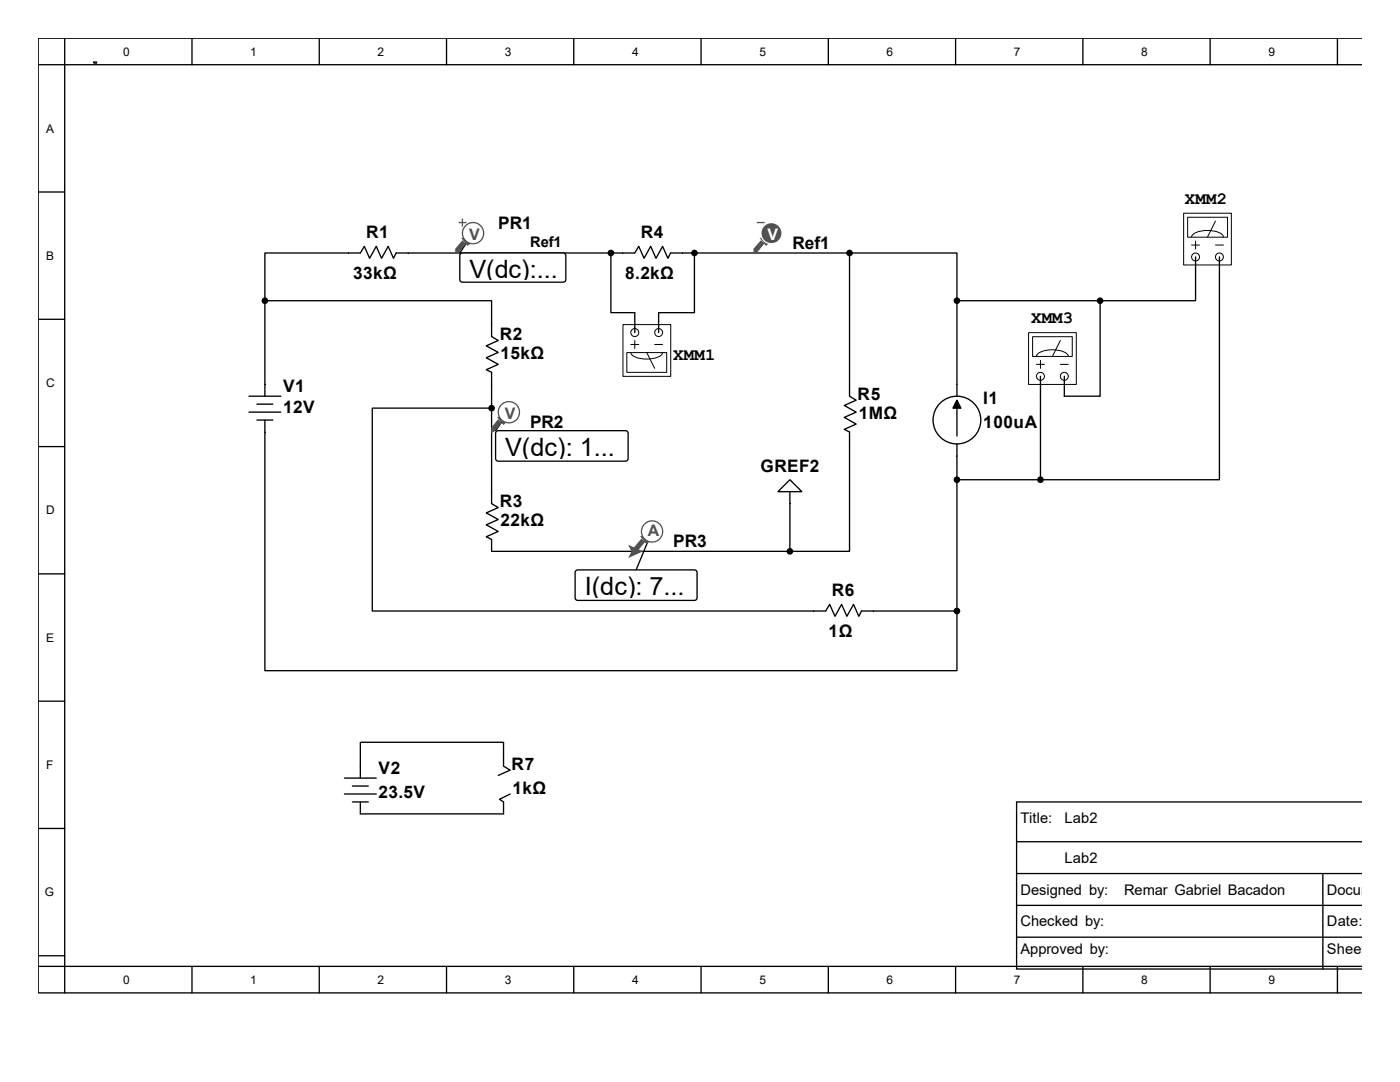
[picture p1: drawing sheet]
<svg xmlns="http://www.w3.org/2000/svg" width="279mm" height="216mm" viewBox="0 0 279 216" stroke-linecap="round" stroke-linejoin="round" font-family="sans-serif">
<g fill="none" stroke="#000" stroke-width=".26">
<path d="M7.6 12.9h264.2M12.9 7.6v190.5M38.3 7.6v5.3M63.7 7.6v5.3M89.1 7.6v5.3M114.5 7.6v5.3M139.9 7.6v5.3M165.3 7.6v5.3M190.7 7.6v5.3M216.1 7.6v5.3M241.5 7.6v5.3M266.9 7.6v5.3"/>
<path d="M271.8 7.6h-264.2v190.5h264.2M7.6 38.3h5.3M69.5 50.5h2.4l.8-1.3 1.1 2.3 1.3-2.3 1 2.3 1.4-2.3 1 2.3 .6-1h2.3M124.3 50.5h2.4l.8-1.3 1 2.3 1.4-2.3 1 2.3 1.3-2.3 1.1 2.3 .5-1h2.4M7.6 63.7h5.3M49.7 79.1h6.3M52.9 76.7v2.4M98.1 64.8v2.4l1.3 .7-2.4 1.1 2.4 1.3-2.4 1.1 2.4 1.3-2.4 1.1 1.1 .5v2.4M169.5 76.7v2.4l1.4 .8-2.4 1 2.4 1.3-2.4 1.1 2.4 1.3-2.4 1.1 1 .5v2.4M191 76.7v2.4M7.6 89.1h5.3M49.7 82.2h6.3"/>
<path d="M51.3 80.6h3.2M51.3 83.8h3.2M52.9 83.8v2.4M98.1 98.1v2.4l1.3 .8-2.4 1 2.4 1.4-2.4 1 2.4 1.3-2.4 1.1 1.1 .5v2.4M157.6 95.7l2.4 2.4h-4.7zM157.6 98.1v2.4M191 81.4v5.6M191 88.6v2.4M7.6 114.5h5.3M7.6 139.9h5.3M162.4 121.9h2.4l.8-1.3 1 2.4 1.4-2.4 1 2.4 1.3-2.4 1.1 2.4 .5-1.1h2.4M7.6 165.3h5.3"/>
<path d="M7.6 190.7h5.3M7.6 192.8h264.2M38.3 192.8v5.3M63.7 192.8v5.3M89.1 192.8v5.3M114.5 192.8v5.3M139.9 192.8v5.3M165.3 192.8v5.3M190.7 192.8v5.3M216.1 192.8v5.3M241.5 192.8v5.3M266.9 192.8v5.3"/>
<circle cx="191" cy="83.8" r="4.8"/>
</g>
<path d="M191 79.9l.8 1.5h-1.6z" fill="#000" stroke="#000" stroke-width=".26"/>
<path d="M124.4 64.8h9.5v10.3h-9.5z" fill="#fff"/>
<path d="M124.3 64.8h9.6v10.3h-9.6z" fill="none" stroke="#000" stroke-width=".2"/>
<path d="M125.1 70.4h8v3.9h-8z" fill="#fff"/>
<path d="M125.1 70.4h8v3.9h-8zM129.1 70.3l1.6 3.2" fill="none" stroke="#000" stroke-width=".2"/>
<g fill="#fff" stroke="#000" stroke-width=".2">
<circle cx="126.7" cy="66.4" r=".79"/>
<circle cx="131.4" cy="66.4" r=".79"/>
</g>
<g fill="none" stroke="#000" stroke-width=".26">
<path d="M81.4 50.5h42.9M121.9 50.5v11.9h4.8v4M136.2 50.5h33.3v26.2M138.6 50.5v11.9h-7.2v4M52.9 86.2v47.6h138.1v-11.9h-16.7M169.5 88.6v21.4h-11.9v-9.5M68.7 155.3h6.4M68.7 158.4h6.4M70.3 156.8h3.2M99.4 154.7l2.4-1-1.3-.8v-4.8h-28.6v7.2M101.8 158.4l-2.1 1.1 .8 .5v2.4h-28.6v-2.4M70.3 160h3.2"/>
<path d="M202.9 168h68.9M202.9 174.3h68.9M264 174.3v19.1M271.8 160h-68.9v33.4h68.9M202.9 180.7h68.9M202.9 187h68.9"/>
</g>
<path d="M125.9 70.3a2.4 2.4 0 0 0 2.4 1.3h1.5a2.4 2.4 0 0 0 2.4-1.3M125.9 68.7h1.6M126.7 67.9v1.6M130.7 68.7h1.5" fill="none" stroke="#000" stroke-width=".2"/>
<g fill="#000" stroke="#000" stroke-width=".26">
<circle cx="121.9" cy="50.5" r=".53"/>
<circle cx="138.6" cy="50.5" r=".53"/>
<circle cx="169.5" cy="50.5" r=".53"/>
<circle cx="157.6" cy="110" r=".53"/>
<circle cx="191" cy="121.9" r=".53"/>
</g>
<path d="M236.3 42.6h9.4v10.3h-9.4z" fill="#fff"/>
<path d="M236.2 42.5h9.5v10.4h-9.5z" fill="none" stroke="#000" stroke-width=".2"/>
<path d="M237.1 43.4h7.9v3.9h-7.9z" fill="#fff"/>
<path d="M237 43.3h8v4h-8zM242.6 44.1l-1.6 3.2" fill="none" stroke="#000" stroke-width=".2"/>
<g fill="#fff" stroke="#000" stroke-width=".2">
<circle cx="238.6" cy="51.3" r=".79"/>
<circle cx="243.4" cy="51.3" r=".79"/>
</g>
<path d="M238.6 51.3v3.9M243.4 51.3v3.9M191 91v30.9" fill="none" stroke="#000" stroke-width=".26"/>
<path d="M237.8 47.3a2.4 2.4 0 0 1 2.5-1.3h1.4a2.4 2.4 0 0 1 2.5 1.3M237.8 48.9h1.6M238.6 48.1v1.6M242.6 48.9h1.6" fill="none" stroke="#000" stroke-width=".2"/>
<circle cx="191" cy="95.7" r=".53" fill="#000" stroke="#000" stroke-width=".26"/>
<path d="M205.3 66.4h9.5v10.3h-9.5z" fill="#fff"/>
<path d="M205.3 66.4h9.5v10.3h-9.5z" fill="none" stroke="#000" stroke-width=".2"/>
<path d="M206.1 67.2h7.9v3.9h-7.9z" fill="#fff"/>
<path d="M206.1 67.2h7.9v3.9h-7.9zM211.6 67.9l-1.6 3.2" fill="none" stroke="#000" stroke-width=".2"/>
<g fill="#fff" stroke="#000" stroke-width=".2">
<circle cx="207.6" cy="75.1" r=".79"/>
<circle cx="212.4" cy="75.1" r=".79"/>
</g>
<g fill="none" stroke="#000" stroke-width=".26">
<path d="M69.5 50.5h-16.6v9.5M169.5 50.5h21.5v9.5M238.6 55.2v4.8h-19M243.4 55.2v40.5h-35.8M52.9 60h45.2v4.8M52.9 60v16.7M98.1 76.7v21.4M191 60v16.7M191 60h28.6M207.6 75.1v20.6M219.6 60v19.1h-7.2v-4M98.1 81.4h-23.8v40.5h88.1"/>
<path d="M191 95.7h16.6M98.1 110h59.5"/>
</g>
<path d="M206.9 71.1a2.4 2.4 0 0 1 2.4-1.3h1.5a2.4 2.4 0 0 1 2.4 1.3M206.9 72.7h1.5M207.6 71.9v1.6M211.6 72.7h1.6" fill="none" stroke="#000" stroke-width=".2"/>
<g fill="#000" stroke="#000" stroke-width=".26">
<circle cx="52.9" cy="60" r=".53"/>
<circle cx="191" cy="60" r=".53"/>
<circle cx="219.6" cy="60" r=".53"/>
<circle cx="98.1" cy="81.4" r=".53"/>
<circle cx="207.6" cy="95.7" r=".53"/>
</g>
<path d="M151.8 48.1l.6 .5-1.4 1.6-.5 .3v-.8z" fill-rule="evenodd" fill="#505050"/>
<path d="M151.8 48.1l.6 .5-1.4 1.6-.5 .3v-.8z" fill="none" stroke="#505050" stroke-width=".25"/>
<path d="M151.8 47.6h.3l1.1 1-.3 .3z" fill-rule="evenodd" fill="#505050"/>
<path d="M151.8 47.6h.3l1.1 1-.3 .3z" fill="none" stroke="#505050" stroke-width=".25"/>
<circle cx="154" cy="46.5" r="2.12" fill="#505050"/>
<circle cx="154" cy="46.5" r="2.12" fill="none" stroke="#fff" stroke-width=".25"/>
<path d="M151 44.4h1.6" fill="none" stroke="#505050" stroke-width=".25"/>
<path d="M18.7 12.4h.6v.2h-.6zM18.8 12.5h.1M18.9 12.4v.1M19.1 12.5h.1" fill="none" stroke="#000" stroke-width=".2"/>
<path d="M92 50.6l20.4-.1 .3 .1 .2 .4v4.8l-.2 .4-.3 .1h-20.1l-.3-.1-.2-.4v-4.8z" fill-rule="evenodd" fill="#fff" stroke="#000" stroke-width=".26"/>
<path d="M94.4 46.5l-2.6 4" fill="none" stroke="#000" stroke-width=".26"/>
<path d="M92.3 48.1l.5 .5-1.3 1.6-.5 .3v-.8z" fill-rule="evenodd" fill="#505050"/>
<path d="M92.3 48.1l.5 .5-1.3 1.6-.5 .3v-.8z" fill="none" stroke="#505050" stroke-width=".25"/>
<path d="M92.3 47.6h.3l1 1-.3 .3z" fill-rule="evenodd" fill="#505050"/>
<path d="M92.3 47.6h.3l1 1-.3 .3z" fill="none" stroke="#505050" stroke-width=".25"/>
<circle cx="94.4" cy="46.5" r="2.11" fill="#fff"/>
<g fill="none" stroke="#505050" stroke-width=".25">
<path d="M91.5 44.4h1.6M92.3 43.6v1.6"/>
<circle cx="94.4" cy="46.5" r="2.11"/>
</g>
<path d="M115 113.8l23.6-.1 .3 .1 .2 .4v5.1l-.2 .4-.3 .1h-23.3l-.3-.1-.2-.4v-5.1z" fill-rule="evenodd" fill="#fff" stroke="#000" stroke-width=".26"/>
<path d="M130.1 106l-3.2 7.7" fill="none" stroke="#000" stroke-width=".26"/>
<path d="M125.6 109l2.4 1-2.4 1.1 .6-1.1z" fill-rule="evenodd" fill="#505050"/>
<path d="M125.6 109l2.4 1-2.4 1.1 .6-1.1z" fill="none" stroke="#505050" stroke-width=".25"/>
<path d="M128 107.7l.6 .5-1.4 1.6-.5 .2v-.8z" fill-rule="evenodd" fill="#505050"/>
<path d="M128 107.7l.6 .5-1.4 1.6-.5 .2v-.8z" fill="none" stroke="#505050" stroke-width=".25"/>
<path d="M128 107.1h.3l1 1.1-.2 .3z" fill-rule="evenodd" fill="#505050"/>
<path d="M128 107.1h.3l1 1.1-.2 .3z" fill="none" stroke="#505050" stroke-width=".25"/>
<circle cx="130.1" cy="106" r="2.11" fill="#fff"/>
<circle cx="130.1" cy="106" r="2.11" fill="none" stroke="#505050" stroke-width=".25"/>
<path d="M99.2 86l25.6-.1 .3 .1 .3 .5v5l-.3 .4-.3 .1h-25.4l-.2-.1-.3-.4v-5z" fill-rule="evenodd" fill="#fff" stroke="#000" stroke-width=".26"/>
<path d="M101.5 82.2l-2.6 3.7" fill="none" stroke="#000" stroke-width=".26"/>
<path d="M99.4 83.8l.6 .6-1.4 1.5-.5 .3v-.8z" fill-rule="evenodd" fill="#505050"/>
<path d="M99.4 83.8l.6 .6-1.4 1.5-.5 .3v-.8z" fill="none" stroke="#505050" stroke-width=".25"/>
<path d="M99.4 83.3h.3l1.1 1.1-.3 .2z" fill-rule="evenodd" fill="#505050"/>
<path d="M99.4 83.3h.3l1.1 1.1-.3 .2z" fill="none" stroke="#505050" stroke-width=".25"/>
<circle cx="101.6" cy="82.3" r="2.12" fill="#fff"/>
<circle cx="101.6" cy="82.3" r="2.12" fill="none" stroke="#505050" stroke-width=".25"/>
<g font-size="5">
<text x="93.7" y="55.5">V(dc):...</text>
<text x="100.8" y="91">V(dc): 1...</text>
<text x="116.7" y="118.7">I(dc): 7...</text>
</g>
<g font-size="3.4">
<text x="236.5" y="40.6">XMM2</text>
<text x="73.1" y="47.5">R1</text>
<text x="99.4" y="45.7">PR1</text>
<text x="127.9" y="47.5">R4</text>
<text x="158.2" y="49.7">Ref1</text>
<text x="70.5" y="55.7">33kΩ</text>
<text x="124.8" y="55.7">8.2kΩ</text>
<text x="205.8" y="64.5">XMM3</text>
<text x="99.7" y="67.9">R2</text>
<text x="99.9" y="71.6">15kΩ</text>
<text x="134.4" y="71.9">XMM1</text>
<text x="56.5" y="78.2">V1</text>
<text x="56.5" y="82.5">12V</text>
<text x="171.2" y="79.8">R5</text>
<text x="171.4" y="83.5">1MΩ</text>
<text x="196.2" y="80.6">I1</text>
<text x="105.8" y="85.4">PR2</text>
<text x="196.2" y="85.3">100uA</text>
<text x="151.8" y="94.1">GREF2</text>
<text x="99.7" y="101.2">R3</text>
<text x="99.9" y="104.9">22kΩ</text>
<text x="134.4" y="109.2">PR3</text>
<text x="166" y="119">R6</text>
<text x="165.4" y="127.2">1Ω</text>
<text x="75.6" y="154.4">V2</text>
<text x="102.1" y="153.6">R7</text>
<text x="75.6" y="159.2">23.5V</text>
<text x="102.3" y="158.4">1kΩ</text>
</g>
<g font-size="3.2" fill="#505050">
<text x="93.6" y="47.8">V</text>
<text x="100.8" y="83.6">V</text>
<text x="129.3" y="107">A</text>
</g>
<text font-size="3.2" fill="#fff" x="153.2" y="47.8">V</text>
<g font-size="2.9">
<text x="105.8" y="49.2">Ref1</text>
<text x="203.7" y="164.2">Title:</text>
<text x="212.4" y="164.2">Lab2</text>
<text x="212.4" y="172.2">Lab2</text>
<text x="203.7" y="178.5">Designed by:</text>
<text x="224.3" y="178.5">Remar Gabriel Bacadon</text>
<text x="264.8" y="178.5">Document N</text>
<text x="203.7" y="184.9">Checked by:</text>
<text x="264.8" y="184.9">Date:</text>
<text x="203.7" y="190.4">Approved by:</text>
<text x="264.8" y="190.4">Sheet</text>
</g>
<g font-size="2.4">
<text x="24.6" y="11.1">0</text>
<text x="50" y="11.1">1</text>
<text x="75.4" y="11.1">2</text>
<text x="100.8" y="11.1">3</text>
<text x="126.2" y="11.1">4</text>
<text x="151.6" y="11.1">5</text>
<text x="177" y="11.1">6</text>
<text x="202.4" y="11.1">7</text>
<text x="227.8" y="11.1">8</text>
<text x="253.2" y="11.1">9</text>
<text x="9.2" y="26.5">A</text>
<text x="9.2" y="51.9">B</text>
<text x="9.2" y="77.3">C</text>
<text x="9.2" y="102.7">D</text>
<text x="9.2" y="128.1">E</text>
<text x="9.2" y="153.5">F</text>
<text x="8.9" y="178.9">G</text>
<text x="24.6" y="196.3">0</text>
<text x="50" y="196.3">1</text>
<text x="75.4" y="196.3">2</text>
<text x="100.8" y="196.3">3</text>
<text x="126.2" y="196.3">4</text>
<text x="151.6" y="196.3">5</text>
<text x="177" y="196.3">6</text>
<text x="202.4" y="196.3">7</text>
<text x="227.8" y="196.3">8</text>
<text x="253.2" y="196.3">9</text>
</g>
</svg>
